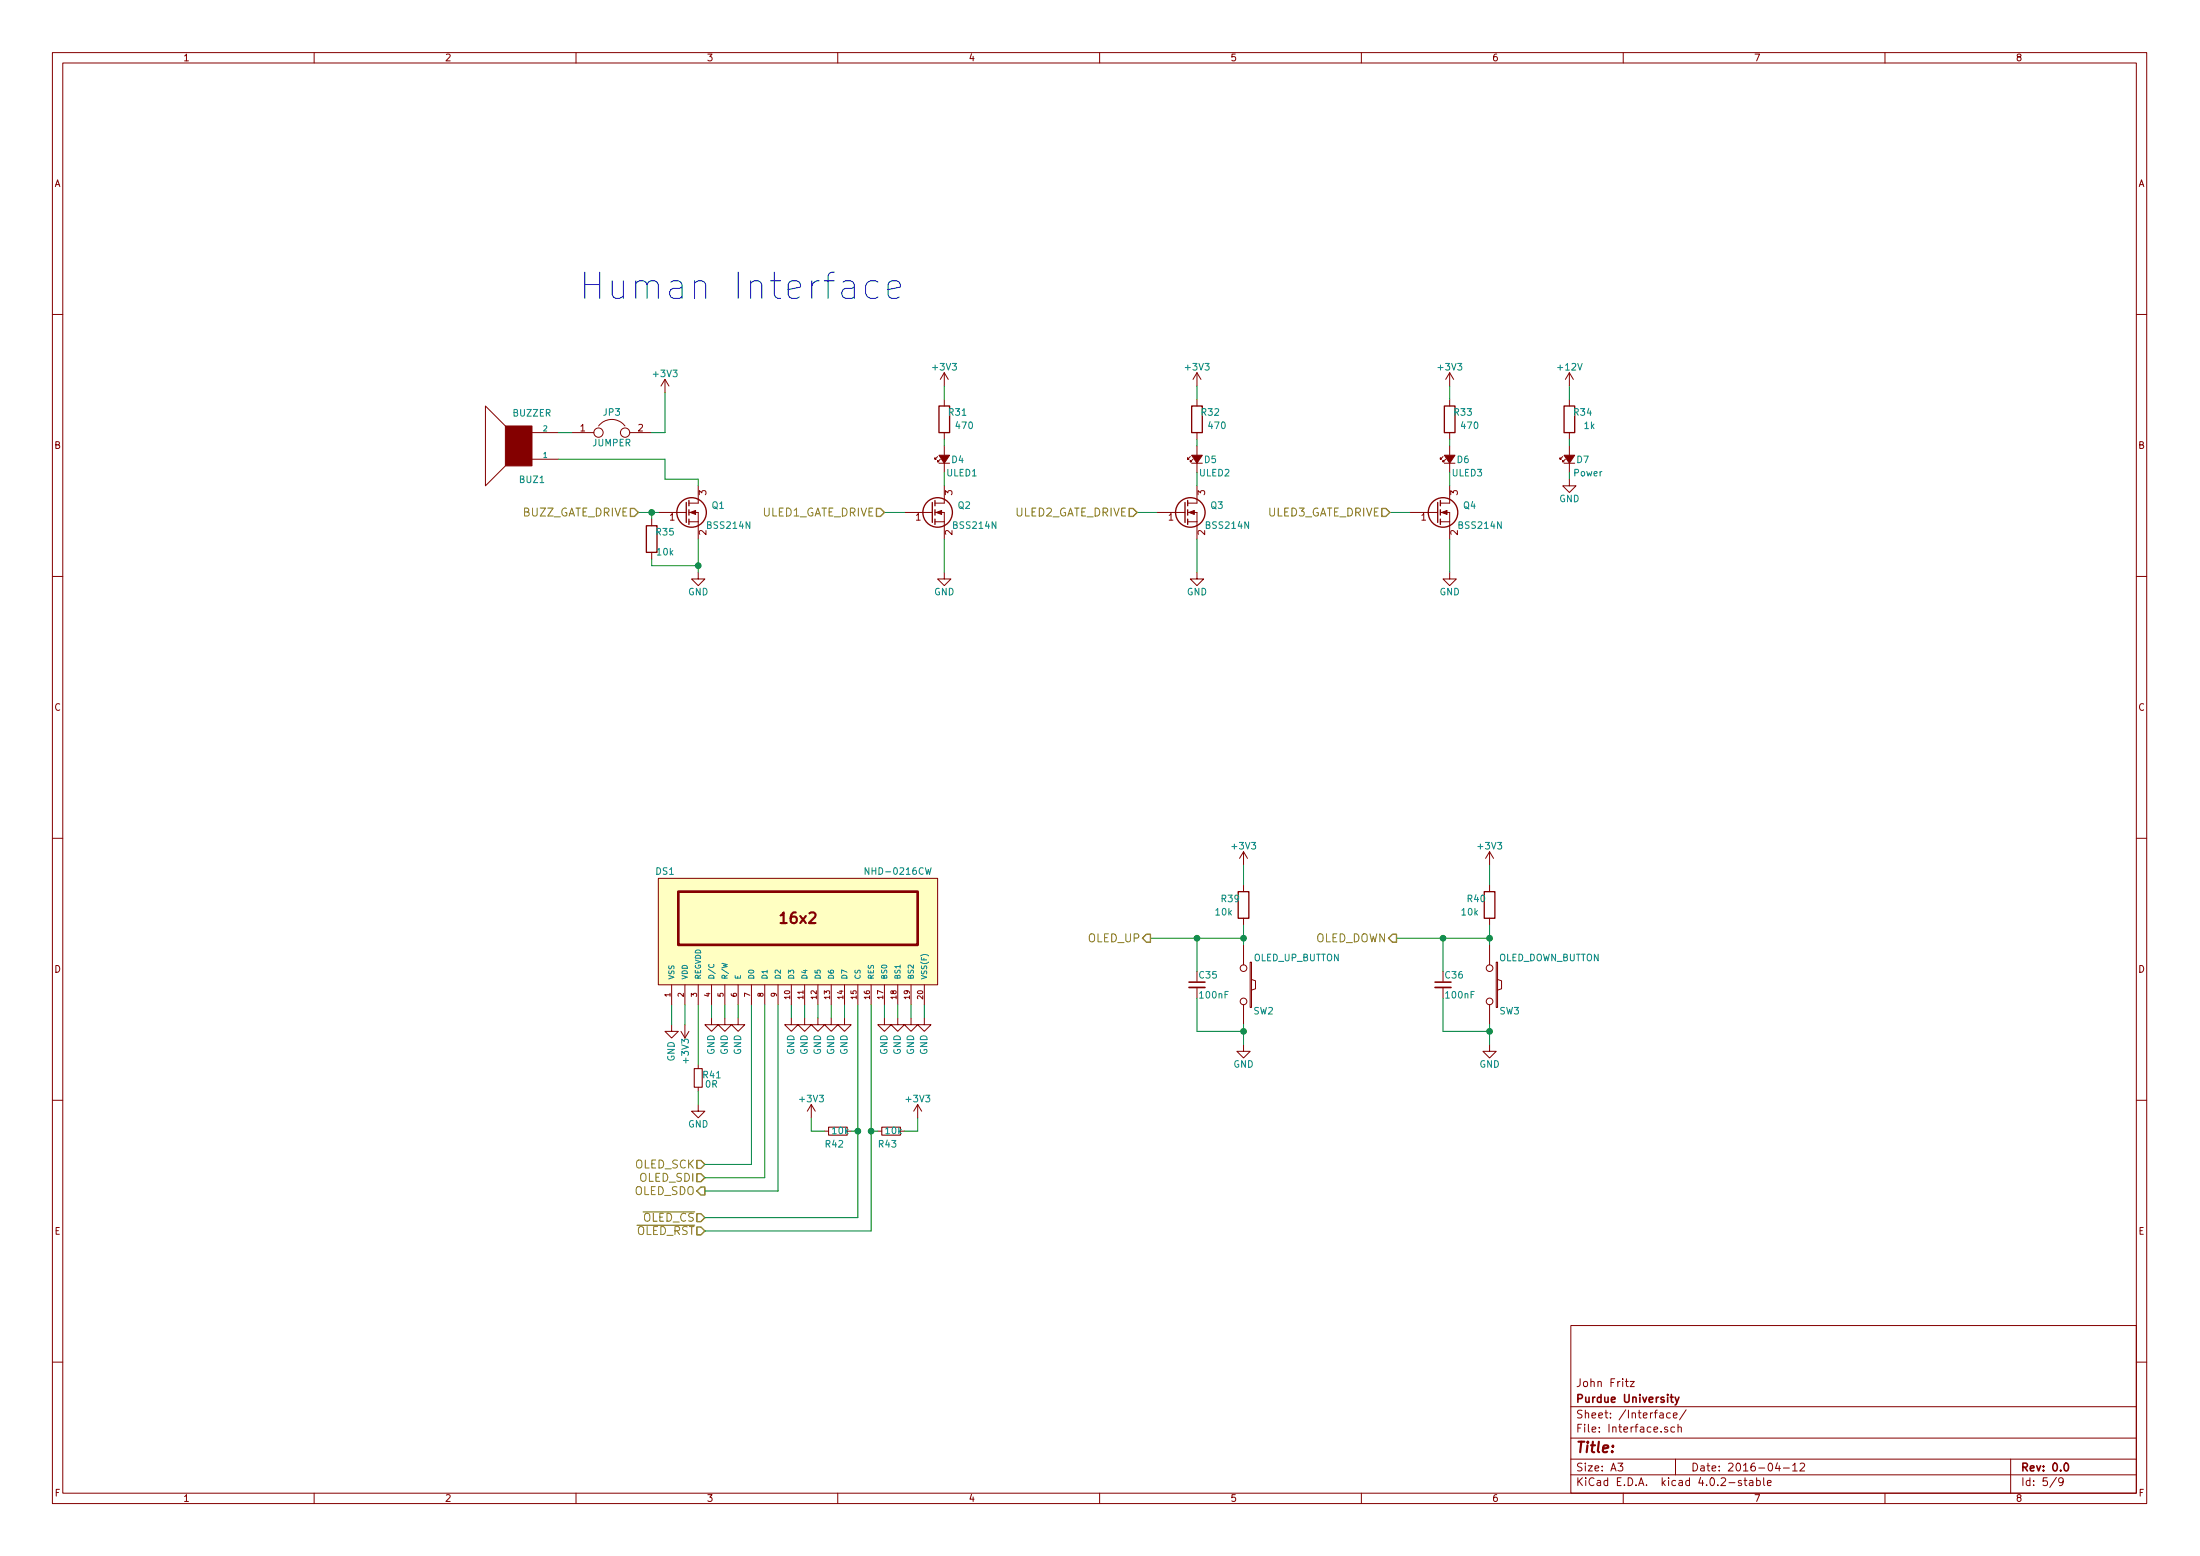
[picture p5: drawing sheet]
EESchema Schematic File Version 2
LIBS:74xgxx
LIBS:74xx
LIBS:ac-dc
LIBS:actel
LIBS:adc-dac
LIBS:Altera
LIBS:analog_devices
LIBS:analog_switches
LIBS:atmel
LIBS:audio
LIBS:brooktre
LIBS:cmos_ieee
LIBS:cmos4000
LIBS:conn
LIBS:contrib
LIBS:cypress
LIBS:dc-dc
LIBS:device
LIBS:digital-audio
LIBS:diode
LIBS:display
LIBS:dsp
LIBS:elec-unifil
LIBS:ESD_Protection
LIBS:ftdi
LIBS:gennum
LIBS:graphic
LIBS:hc11
LIBS:intel
LIBS:interface
LIBS:ir
LIBS:Lattice
LIBS:linear
LIBS:logo
LIBS:maxim
LIBS:memory
LIBS:microchip
LIBS:microchip_dspic33dsc
LIBS:microchip_pic10mcu
LIBS:microchip_pic12mcu
LIBS:microchip_pic16mcu
LIBS:microchip_pic18mcu
LIBS:microchip_pic32mcu
LIBS:microcontrollers
LIBS:motor_drivers
LIBS:motorola
LIBS:msp430
LIBS:nordicsemi
LIBS:nxp_armmcu
LIBS:onsemi
LIBS:opto
LIBS:Oscillators
LIBS:philips
LIBS:power
LIBS:Power_Management
LIBS:powerint
LIBS:pspice
LIBS:references
LIBS:regul
LIBS:relays
LIBS:rfcom
LIBS:sensors
LIBS:silabs
LIBS:siliconi
LIBS:stm8
LIBS:stm32
LIBS:supertex
LIBS:switches
LIBS:texas
LIBS:transf
LIBS:transistors
LIBS:ttl_ieee
LIBS:valves
LIBS:video
LIBS:Xicor
LIBS:xilinx
LIBS:Zilog
LIBS:FritzLib
LIBS:ATSAM_Based_Battery_Management_System-cache
EELAYER 25 0
EELAYER END
$Descr A3 16535 11693
encoding utf-8
Sheet 5 9
Title ""
Date "2016-04-12"
Rev "0.0"
Comp "Purdue University"
Comment1 "John Fritz"
Comment2 ""
Comment3 ""
Comment4 ""
$EndDescr
$Comp
L R R34
U 1 1
P 11800 3150
F 0 "R34" H 11900 3200 50  0000 C CNN
F 1 "1k" H 11950 3100 50  0000 C CNN
F 2 "FritzLib:R_0603_OUTLINE" V 11730 3150 50  0001 C CNN
F 3 "" H 11800 3150 50  0000 C CNN
	1    11800 3150
	1    0    0    -1  
$EndComp
$Comp
L Led_Small D7
U 1 1
P 11800 3450
F 0 "D7" V 11800 3300 50  0000 L CNN
F 1 "Power" V 11700 3200 50  0000 L CNN
F 2 "FritzLib:LED_0805_OUTLINE" V 11800 3450 50  0001 C CNN
F 3 "" V 11800 3450 50  0000 C CNN
	1    11800 3450
	0    -1   -1   0   
$EndComp
$Comp
L GND #PWR079
U 1 1
P 11800 3600
F 0 "#PWR079" H 11800 3350 50  0001 C CNN
F 1 "GND" H 11800 3450 50  0000 C CNN
F 2 "" H 11800 3600 50  0000 C CNN
F 3 "" H 11800 3600 50  0000 C CNN
	1    11800 3600
	1    0    0    -1  
$EndComp
$Comp
L R R31
U 1 1
P 7100 3150
F 0 "R31" H 7200 3200 50  0000 C CNN
F 1 "470" H 7250 3100 50  0000 C CNN
F 2 "FritzLib:R_0603_OUTLINE" V 7030 3150 50  0001 C CNN
F 3 "" H 7100 3150 50  0000 C CNN
	1    7100 3150
	1    0    0    -1  
$EndComp
$Comp
L Led_Small D4
U 1 1
P 7100 3450
F 0 "D4" V 7100 3300 50  0000 L CNN
F 1 "ULED1" V 7000 3200 50  0000 L CNN
F 2 "FritzLib:LED_0805_OUTLINE" V 7100 3450 50  0001 C CNN
F 3 "" V 7100 3450 50  0000 C CNN
	1    7100 3450
	0    -1   -1   0   
$EndComp
$Comp
L +3V3 #PWR080
U 1 1
P 7100 2900
F 0 "#PWR080" H 7100 2750 50  0001 C CNN
F 1 "+3V3" H 7100 3040 50  0000 C CNN
F 2 "" H 7100 2900 50  0000 C CNN
F 3 "" H 7100 2900 50  0000 C CNN
	1    7100 2900
	1    0    0    -1  
$EndComp
$Comp
L GND #PWR081
U 1 1
P 7100 4300
F 0 "#PWR081" H 7100 4050 50  0001 C CNN
F 1 "GND" H 7100 4150 50  0000 C CNN
F 2 "" H 7100 4300 50  0000 C CNN
F 3 "" H 7100 4300 50  0000 C CNN
	1    7100 4300
	1    0    0    -1  
$EndComp
$Comp
L R R32
U 1 1
P 9000 3150
F 0 "R32" H 9100 3200 50  0000 C CNN
F 1 "470" H 9150 3100 50  0000 C CNN
F 2 "FritzLib:R_0603_OUTLINE" V 8930 3150 50  0001 C CNN
F 3 "" H 9000 3150 50  0000 C CNN
	1    9000 3150
	1    0    0    -1  
$EndComp
$Comp
L Led_Small D5
U 1 1
P 9000 3450
F 0 "D5" V 9000 3300 50  0000 L CNN
F 1 "ULED2" V 8900 3200 50  0000 L CNN
F 2 "FritzLib:LED_0805_OUTLINE" V 9000 3450 50  0001 C CNN
F 3 "" V 9000 3450 50  0000 C CNN
	1    9000 3450
	0    -1   -1   0   
$EndComp
$Comp
L +3V3 #PWR082
U 1 1
P 9000 2900
F 0 "#PWR082" H 9000 2750 50  0001 C CNN
F 1 "+3V3" H 9000 3040 50  0000 C CNN
F 2 "" H 9000 2900 50  0000 C CNN
F 3 "" H 9000 2900 50  0000 C CNN
	1    9000 2900
	1    0    0    -1  
$EndComp
$Comp
L GND #PWR083
U 1 1
P 9000 4300
F 0 "#PWR083" H 9000 4050 50  0001 C CNN
F 1 "GND" H 9000 4150 50  0000 C CNN
F 2 "" H 9000 4300 50  0000 C CNN
F 3 "" H 9000 4300 50  0000 C CNN
	1    9000 4300
	1    0    0    -1  
$EndComp
$Comp
L R R33
U 1 1
P 10900 3150
F 0 "R33" H 11000 3200 50  0000 C CNN
F 1 "470" H 11050 3100 50  0000 C CNN
F 2 "FritzLib:R_0603_OUTLINE" V 10830 3150 50  0001 C CNN
F 3 "" H 10900 3150 50  0000 C CNN
	1    10900 3150
	1    0    0    -1  
$EndComp
$Comp
L Led_Small D6
U 1 1
P 10900 3450
F 0 "D6" V 10900 3300 50  0000 L CNN
F 1 "ULED3" V 10800 3200 50  0000 L CNN
F 2 "FritzLib:LED_0805_OUTLINE" V 10900 3450 50  0001 C CNN
F 3 "" V 10900 3450 50  0000 C CNN
	1    10900 3450
	0    -1   -1   0   
$EndComp
$Comp
L +3V3 #PWR084
U 1 1
P 10900 2900
F 0 "#PWR084" H 10900 2750 50  0001 C CNN
F 1 "+3V3" H 10900 3040 50  0000 C CNN
F 2 "" H 10900 2900 50  0000 C CNN
F 3 "" H 10900 2900 50  0000 C CNN
	1    10900 2900
	1    0    0    -1  
$EndComp
$Comp
L GND #PWR085
U 1 1
P 10900 4300
F 0 "#PWR085" H 10900 4050 50  0001 C CNN
F 1 "GND" H 10900 4150 50  0000 C CNN
F 2 "" H 10900 4300 50  0000 C CNN
F 3 "" H 10900 4300 50  0000 C CNN
	1    10900 4300
	1    0    0    -1  
$EndComp
$Comp
L +3V3 #PWR086
U 1 1
P 5000 2950
F 0 "#PWR086" H 5000 2800 50  0001 C CNN
F 1 "+3V3" H 5000 3090 50  0000 C CNN
F 2 "" H 5000 2950 50  0000 C CNN
F 3 "" H 5000 2950 50  0000 C CNN
	1    5000 2950
	1    0    0    -1  
$EndComp
$Comp
L GND #PWR087
U 1 1
P 5250 4300
F 0 "#PWR087" H 5250 4050 50  0001 C CNN
F 1 "GND" H 5250 4150 50  0000 C CNN
F 2 "" H 5250 4300 50  0000 C CNN
F 3 "" H 5250 4300 50  0000 C CNN
	1    5250 4300
	1    0    0    -1  
$EndComp
$Comp
L Q_NMOS_GSD Q4
U 1 1
P 10800 3850
F 0 "Q4" H 11100 3900 50  0000 R CNN
F 1 "BSS214N" H 11300 3750 50  0000 R CNN
F 2 "TO_SOT_Packages_SMD:SOT-23" H 11000 3950 50  0001 C CNN
F 3 "" H 10800 3850 50  0000 C CNN
	1    10800 3850
	1    0    0    -1  
$EndComp
$Comp
L Q_NMOS_GSD Q3
U 1 1
P 8900 3850
F 0 "Q3" H 9200 3900 50  0000 R CNN
F 1 "BSS214N" H 9400 3750 50  0000 R CNN
F 2 "TO_SOT_Packages_SMD:SOT-23" H 9100 3950 50  0001 C CNN
F 3 "" H 8900 3850 50  0000 C CNN
	1    8900 3850
	1    0    0    -1  
$EndComp
$Comp
L Q_NMOS_GSD Q2
U 1 1
P 7000 3850
F 0 "Q2" H 7300 3900 50  0000 R CNN
F 1 "BSS214N" H 7500 3750 50  0000 R CNN
F 2 "TO_SOT_Packages_SMD:SOT-23" H 7200 3950 50  0001 C CNN
F 3 "" H 7000 3850 50  0000 C CNN
	1    7000 3850
	1    0    0    -1  
$EndComp
$Comp
L Q_NMOS_GSD Q1
U 1 1
P 5150 3850
F 0 "Q1" H 5450 3900 50  0000 R CNN
F 1 "BSS214N" H 5650 3750 50  0000 R CNN
F 2 "TO_SOT_Packages_SMD:SOT-23" H 5350 3950 50  0001 C CNN
F 3 "" H 5150 3850 50  0000 C CNN
	1    5150 3850
	1    0    0    -1  
$EndComp
$Comp
L SPEAKER BUZ1
U 1 1
P 3900 3350
F 0 "BUZ1" H 3800 3600 50  0000 C CNN
F 1 "BUZZER" H 3800 3100 50  0000 C CNN
F 2 "FritzLib:SMI-1324-TW-3V-R" H 3900 3350 50  0001 C CNN
F 3 "" H 3900 3350 50  0000 C CNN
	1    3900 3350
	-1   0    0    1   
$EndComp
$Comp
L R R35
U 1 1
P 4900 4050
F 0 "R35" H 5000 4100 50  0000 C CNN
F 1 "10k" H 5000 3950 50  0000 C CNN
F 2 "FritzLib:R_0603_OUTLINE" V 4830 4050 50  0001 C CNN
F 3 "" H 4900 4050 50  0000 C CNN
	1    4900 4050
	1    0    0    -1  
$EndComp
Text Notes 4350 2250 0    197  ~ 0
Human Interface
$Comp
L SW_PUSH SW2
U 1 1
P 9350 7400
F 0 "SW2" V 9550 7550 50  0000 C CNN
F 1 "OLED_UP_BUTTON" V 9150 7800 50  0000 C CNN
F 2 "Buttons_Switches_SMD:SW_SPST_EVQPE1" H 9350 7400 50  0001 C CNN
F 3 "" H 9350 7400 50  0000 C CNN
	1    9350 7400
	0    1    1    0   
$EndComp
$Comp
L GND #PWR088
U 1 1
P 9350 7850
F 0 "#PWR088" H 9350 7600 50  0001 C CNN
F 1 "GND" H 9350 7700 50  0000 C CNN
F 2 "" H 9350 7850 50  0000 C CNN
F 3 "" H 9350 7850 50  0000 C CNN
	1    9350 7850
	1    0    0    -1  
$EndComp
$Comp
L R R39
U 1 1
P 9350 6800
F 0 "R39" H 9450 6750 50  0000 C CNN
F 1 "10k" H 9500 6850 50  0000 C CNN
F 2 "FritzLib:R_0603_OUTLINE" V 9280 6800 50  0001 C CNN
F 3 "" H 9350 6800 50  0000 C CNN
	1    9350 6800
	-1   0    0    1   
$EndComp
$Comp
L C_Small C35
U 1 1
P 9000 7400
F 0 "C35" H 9010 7470 50  0000 L CNN
F 1 "100nF" H 9010 7320 50  0000 L CNN
F 2 "FritzLib:C_0603_OUTLINE" H 9000 7400 50  0001 C CNN
F 3 "" H 9000 7400 50  0000 C CNN
	1    9000 7400
	1    0    0    -1  
$EndComp
$Comp
L +3V3 #PWR089
U 1 1
P 9350 6500
F 0 "#PWR089" H 9350 6350 50  0001 C CNN
F 1 "+3V3" H 9350 6640 50  0000 C CNN
F 2 "" H 9350 6500 50  0000 C CNN
F 3 "" H 9350 6500 50  0000 C CNN
	1    9350 6500
	1    0    0    -1  
$EndComp
$Comp
L SW_PUSH SW3
U 1 1
P 11200 7400
F 0 "SW3" V 11400 7550 50  0000 C CNN
F 1 "OLED_DOWN_BUTTON" V 11000 7850 50  0000 C CNN
F 2 "Buttons_Switches_SMD:SW_SPST_EVQPE1" H 11200 7400 50  0001 C CNN
F 3 "" H 11200 7400 50  0000 C CNN
	1    11200 7400
	0    1    1    0   
$EndComp
$Comp
L GND #PWR090
U 1 1
P 11200 7850
F 0 "#PWR090" H 11200 7600 50  0001 C CNN
F 1 "GND" H 11200 7700 50  0000 C CNN
F 2 "" H 11200 7850 50  0000 C CNN
F 3 "" H 11200 7850 50  0000 C CNN
	1    11200 7850
	1    0    0    -1  
$EndComp
$Comp
L R R40
U 1 1
P 11200 6800
F 0 "R40" H 11300 6750 50  0000 C CNN
F 1 "10k" H 11350 6850 50  0000 C CNN
F 2 "FritzLib:R_0603_OUTLINE" V 11130 6800 50  0001 C CNN
F 3 "" H 11200 6800 50  0000 C CNN
	1    11200 6800
	-1   0    0    1   
$EndComp
$Comp
L C_Small C36
U 1 1
P 10850 7400
F 0 "C36" H 10860 7470 50  0000 L CNN
F 1 "100nF" H 10860 7320 50  0000 L CNN
F 2 "FritzLib:C_0603_OUTLINE" H 10850 7400 50  0001 C CNN
F 3 "" H 10850 7400 50  0000 C CNN
	1    10850 7400
	1    0    0    -1  
$EndComp
$Comp
L +3V3 #PWR091
U 1 1
P 11200 6500
F 0 "#PWR091" H 11200 6350 50  0001 C CNN
F 1 "+3V3" H 11200 6640 50  0000 C CNN
F 2 "" H 11200 6500 50  0000 C CNN
F 3 "" H 11200 6500 50  0000 C CNN
	1    11200 6500
	1    0    0    -1  
$EndComp
$Comp
L NHD-0216CW DS1
U 1 1
P 5950 7050
F 0 "DS1" H 5000 7550 50  0000 C CNN
F 1 "NHD-0216CW" H 6750 7550 50  0000 C CNN
F 2 "FritzLib:NHD_OLED_2x16" H 5800 7000 50  0001 C CIN
F 3 "" H 5800 7050 50  0000 C CNN
	1    5950 7050
	1    0    0    -1  
$EndComp
$Comp
L GND #PWR092
U 1 1
P 5050 7700
F 0 "#PWR092" H 5050 7450 50  0001 C CNN
F 1 "GND" V 5050 7500 50  0000 C CNN
F 2 "" H 5050 7700 50  0000 C CNN
F 3 "" H 5050 7700 50  0000 C CNN
	1    5050 7700
	1    0    0    -1  
$EndComp
$Comp
L +3V3 #PWR093
U 1 1
P 5150 7700
F 0 "#PWR093" H 5150 7550 50  0001 C CNN
F 1 "+3V3" V 5150 7900 50  0000 C CNN
F 2 "" H 5150 7700 50  0000 C CNN
F 3 "" H 5150 7700 50  0000 C CNN
	1    5150 7700
	-1   0    0    1   
$EndComp
$Comp
L GND #PWR094
U 1 1
P 5250 8300
F 0 "#PWR094" H 5250 8050 50  0001 C CNN
F 1 "GND" H 5250 8150 50  0000 C CNN
F 2 "" H 5250 8300 50  0000 C CNN
F 3 "" H 5250 8300 50  0000 C CNN
	1    5250 8300
	1    0    0    -1  
$EndComp
$Comp
L R_Small R41
U 1 1
P 5250 8100
F 0 "R41" H 5280 8120 50  0000 L CNN
F 1 "0R" H 5300 8050 50  0000 L CNN
F 2 "FritzLib:R_0603_OUTLINE" H 5250 8100 50  0001 C CNN
F 3 "" H 5250 8100 50  0000 C CNN
	1    5250 8100
	1    0    0    -1  
$EndComp
$Comp
L GND #PWR095
U 1 1
P 5950 7650
F 0 "#PWR095" H 5950 7400 50  0001 C CNN
F 1 "GND" V 5950 7450 50  0000 C CNN
F 2 "" H 5950 7650 50  0000 C CNN
F 3 "" H 5950 7650 50  0000 C CNN
	1    5950 7650
	1    0    0    -1  
$EndComp
$Comp
L R_Small R42
U 1 1
P 6300 8500
F 0 "R42" V 6400 8400 50  0000 L CNN
F 1 "10k" V 6300 8450 50  0000 L CNN
F 2 "FritzLib:R_0603_OUTLINE" H 6300 8500 50  0001 C CNN
F 3 "" H 6300 8500 50  0000 C CNN
	1    6300 8500
	0    1    1    0   
$EndComp
$Comp
L R_Small R43
U 1 1
P 6700 8500
F 0 "R43" V 6800 8400 50  0000 L CNN
F 1 "10k" V 6700 8450 50  0000 L CNN
F 2 "FritzLib:R_0603_OUTLINE" H 6700 8500 50  0001 C CNN
F 3 "" H 6700 8500 50  0000 C CNN
	1    6700 8500
	0    1    1    0   
$EndComp
$Comp
L +3V3 #PWR096
U 1 1
P 6100 8400
F 0 "#PWR096" H 6100 8250 50  0001 C CNN
F 1 "+3V3" H 6100 8540 50  0000 C CNN
F 2 "" H 6100 8400 50  0000 C CNN
F 3 "" H 6100 8400 50  0000 C CNN
	1    6100 8400
	1    0    0    -1  
$EndComp
$Comp
L +3V3 #PWR097
U 1 1
P 6900 8400
F 0 "#PWR097" H 6900 8250 50  0001 C CNN
F 1 "+3V3" H 6900 8540 50  0000 C CNN
F 2 "" H 6900 8400 50  0000 C CNN
F 3 "" H 6900 8400 50  0000 C CNN
	1    6900 8400
	1    0    0    -1  
$EndComp
$Comp
L JUMPER JP3
U 1 1
P 4600 3250
F 0 "JP3" H 4600 3400 50  0000 C CNN
F 1 "JUMPER" H 4600 3170 50  0000 C CNN
F 2 "Pin_Headers:Pin_Header_Straight_1x02" H 4600 3250 50  0001 C CNN
F 3 "" H 4600 3250 50  0000 C CNN
	1    4600 3250
	1    0    0    -1  
$EndComp
$Comp
L GND #PWR098
U 1 1
P 6050 7650
F 0 "#PWR098" H 6050 7400 50  0001 C CNN
F 1 "GND" V 6050 7450 50  0000 C CNN
F 2 "" H 6050 7650 50  0000 C CNN
F 3 "" H 6050 7650 50  0000 C CNN
	1    6050 7650
	1    0    0    -1  
$EndComp
$Comp
L GND #PWR099
U 1 1
P 6150 7650
F 0 "#PWR099" H 6150 7400 50  0001 C CNN
F 1 "GND" V 6150 7450 50  0000 C CNN
F 2 "" H 6150 7650 50  0000 C CNN
F 3 "" H 6150 7650 50  0000 C CNN
	1    6150 7650
	1    0    0    -1  
$EndComp
$Comp
L GND #PWR0100
U 1 1
P 6250 7650
F 0 "#PWR0100" H 6250 7400 50  0001 C CNN
F 1 "GND" V 6250 7450 50  0000 C CNN
F 2 "" H 6250 7650 50  0000 C CNN
F 3 "" H 6250 7650 50  0000 C CNN
	1    6250 7650
	1    0    0    -1  
$EndComp
$Comp
L GND #PWR0101
U 1 1
P 6350 7650
F 0 "#PWR0101" H 6350 7400 50  0001 C CNN
F 1 "GND" V 6350 7450 50  0000 C CNN
F 2 "" H 6350 7650 50  0000 C CNN
F 3 "" H 6350 7650 50  0000 C CNN
	1    6350 7650
	1    0    0    -1  
$EndComp
$Comp
L GND #PWR0102
U 1 1
P 5350 7650
F 0 "#PWR0102" H 5350 7400 50  0001 C CNN
F 1 "GND" V 5350 7450 50  0000 C CNN
F 2 "" H 5350 7650 50  0000 C CNN
F 3 "" H 5350 7650 50  0000 C CNN
	1    5350 7650
	1    0    0    -1  
$EndComp
$Comp
L GND #PWR0103
U 1 1
P 5450 7650
F 0 "#PWR0103" H 5450 7400 50  0001 C CNN
F 1 "GND" V 5450 7450 50  0000 C CNN
F 2 "" H 5450 7650 50  0000 C CNN
F 3 "" H 5450 7650 50  0000 C CNN
	1    5450 7650
	1    0    0    -1  
$EndComp
$Comp
L GND #PWR0104
U 1 1
P 6650 7650
F 0 "#PWR0104" H 6650 7400 50  0001 C CNN
F 1 "GND" V 6650 7450 50  0000 C CNN
F 2 "" H 6650 7650 50  0000 C CNN
F 3 "" H 6650 7650 50  0000 C CNN
	1    6650 7650
	1    0    0    -1  
$EndComp
$Comp
L GND #PWR0105
U 1 1
P 6750 7650
F 0 "#PWR0105" H 6750 7400 50  0001 C CNN
F 1 "GND" V 6750 7450 50  0000 C CNN
F 2 "" H 6750 7650 50  0000 C CNN
F 3 "" H 6750 7650 50  0000 C CNN
	1    6750 7650
	1    0    0    -1  
$EndComp
$Comp
L GND #PWR0106
U 1 1
P 6850 7650
F 0 "#PWR0106" H 6850 7400 50  0001 C CNN
F 1 "GND" V 6850 7450 50  0000 C CNN
F 2 "" H 6850 7650 50  0000 C CNN
F 3 "" H 6850 7650 50  0000 C CNN
	1    6850 7650
	1    0    0    -1  
$EndComp
$Comp
L GND #PWR0107
U 1 1
P 6950 7650
F 0 "#PWR0107" H 6950 7400 50  0001 C CNN
F 1 "GND" V 6950 7450 50  0000 C CNN
F 2 "" H 6950 7650 50  0000 C CNN
F 3 "" H 6950 7650 50  0000 C CNN
	1    6950 7650
	1    0    0    -1  
$EndComp
$Comp
L GND #PWR0108
U 1 1
P 5550 7650
F 0 "#PWR0108" H 5550 7400 50  0001 C CNN
F 1 "GND" V 5550 7450 50  0000 C CNN
F 2 "" H 5550 7650 50  0000 C CNN
F 3 "" H 5550 7650 50  0000 C CNN
	1    5550 7650
	1    0    0    -1  
$EndComp
Wire Wire Line
	5000 3600 5250 3600
Wire Wire Line
	5000 3450 5000 3600
Wire Wire Line
	4200 3450 5000 3450
Connection ~ 4900 3850
Wire Wire Line
	4900 3900 4900 3850
Connection ~ 5250 4250
Wire Wire Line
	4900 4250 5250 4250
Wire Wire Line
	4900 4200 4900 4250
Wire Wire Line
	4300 3250 4200 3250
Wire Wire Line
	5000 2950 5000 3250
Wire Wire Line
	4800 3850 4950 3850
Wire Wire Line
	5250 4050 5250 4300
Wire Wire Line
	10450 3850 10600 3850
Wire Wire Line
	10900 4050 10900 4300
Wire Wire Line
	10900 3550 10900 3650
Wire Wire Line
	10900 2900 10900 3000
Wire Wire Line
	10900 3350 10900 3300
Wire Wire Line
	8550 3850 8700 3850
Wire Wire Line
	9000 4050 9000 4300
Wire Wire Line
	9000 3550 9000 3650
Wire Wire Line
	9000 2900 9000 3000
Wire Wire Line
	9000 3350 9000 3300
Wire Wire Line
	6650 3850 6800 3850
Wire Wire Line
	7100 4050 7100 4300
Wire Wire Line
	7100 3550 7100 3650
Wire Wire Line
	7100 2900 7100 3000
Wire Wire Line
	7100 3350 7100 3300
Wire Wire Line
	11800 3550 11800 3600
Wire Wire Line
	11800 2900 11800 3000
Wire Wire Line
	11800 3350 11800 3300
Wire Wire Line
	9350 6950 9350 7100
Wire Wire Line
	9350 7700 9350 7850
Wire Wire Line
	8650 7050 9350 7050
Connection ~ 9350 7050
Wire Wire Line
	9000 7300 9000 7050
Connection ~ 9000 7050
Wire Wire Line
	9000 7500 9000 7750
Wire Wire Line
	9000 7750 9350 7750
Connection ~ 9350 7750
Wire Wire Line
	9350 6500 9350 6650
Wire Wire Line
	11200 6950 11200 7100
Wire Wire Line
	11200 7700 11200 7850
Wire Wire Line
	10500 7050 11200 7050
Connection ~ 11200 7050
Wire Wire Line
	10850 7300 10850 7050
Connection ~ 10850 7050
Wire Wire Line
	10850 7500 10850 7750
Wire Wire Line
	10850 7750 11200 7750
Connection ~ 11200 7750
Wire Wire Line
	11200 6500 11200 6650
Wire Wire Line
	5050 7550 5050 7700
Wire Wire Line
	5150 7700 5150 7550
Wire Wire Line
	5650 7550 5650 8750
Wire Wire Line
	5750 7550 5750 8850
Wire Wire Line
	5850 7550 5850 8950
Wire Wire Line
	6450 7550 6450 9150
Wire Wire Line
	6550 7550 6550 9250
Wire Wire Line
	6650 7650 6650 7550
Wire Wire Line
	6850 7650 6850 7550
Wire Wire Line
	5250 7550 5250 8000
Wire Wire Line
	6950 7550 6950 7650
Wire Wire Line
	5950 7650 5950 7550
Wire Wire Line
	6050 7650 6050 7550
Wire Wire Line
	6150 7650 6150 7550
Wire Wire Line
	6250 7650 6250 7550
Wire Wire Line
	6350 7650 6350 7550
Wire Wire Line
	6400 8500 6450 8500
Connection ~ 6450 8500
Wire Wire Line
	6600 8500 6550 8500
Connection ~ 6550 8500
Wire Wire Line
	5000 3250 4900 3250
Wire Wire Line
	5350 7650 5350 7550
Wire Wire Line
	5450 7650 5450 7550
Wire Wire Line
	6750 7650 6750 7550
Wire Wire Line
	5250 8200 5250 8300
Wire Wire Line
	6100 8400 6100 8500
Wire Wire Line
	6100 8500 6200 8500
Wire Wire Line
	6900 8400 6900 8500
Wire Wire Line
	6900 8500 6800 8500
Wire Wire Line
	5550 7650 5550 7550
Text HLabel 5300 8750 0    60   Input ~ 0
OLED_SCK
Text HLabel 5300 8850 0    60   Input ~ 0
OLED_SDI
Text HLabel 5300 8950 0    60   Output ~ 0
OLED_SDO
Text HLabel 5300 9150 0    60   Input ~ 0
~OLED_CS
Text HLabel 5300 9250 0    60   Input ~ 0
~OLED_RST
Wire Wire Line
	5650 8750 5300 8750
Wire Wire Line
	5750 8850 5300 8850
Wire Wire Line
	5850 8950 5300 8950
Wire Wire Line
	6450 9150 5300 9150
Wire Wire Line
	6550 9250 5300 9250
Text HLabel 8650 7050 0    60   Output ~ 0
OLED_UP
Text HLabel 10500 7050 0    60   Output ~ 0
OLED_DOWN
Text HLabel 4800 3850 0    60   Input ~ 0
BUZZ_GATE_DRIVE
Text HLabel 6650 3850 0    60   Input ~ 0
ULED1_GATE_DRIVE
Text HLabel 8550 3850 0    60   Input ~ 0
ULED2_GATE_DRIVE
Text HLabel 10450 3850 0    60   Input ~ 0
ULED3_GATE_DRIVE
$Comp
L +12V #PWR0109
U 1 1
P 11800 2900
F 0 "#PWR0109" H 11800 2750 50  0001 C CNN
F 1 "+12V" H 11800 3040 50  0000 C CNN
F 2 "" H 11800 2900 50  0000 C CNN
F 3 "" H 11800 2900 50  0000 C CNN
	1    11800 2900
	1    0    0    -1  
$EndComp
Wire Wire Line
	5250 3600 5250 3650
$EndSCHEMATC
